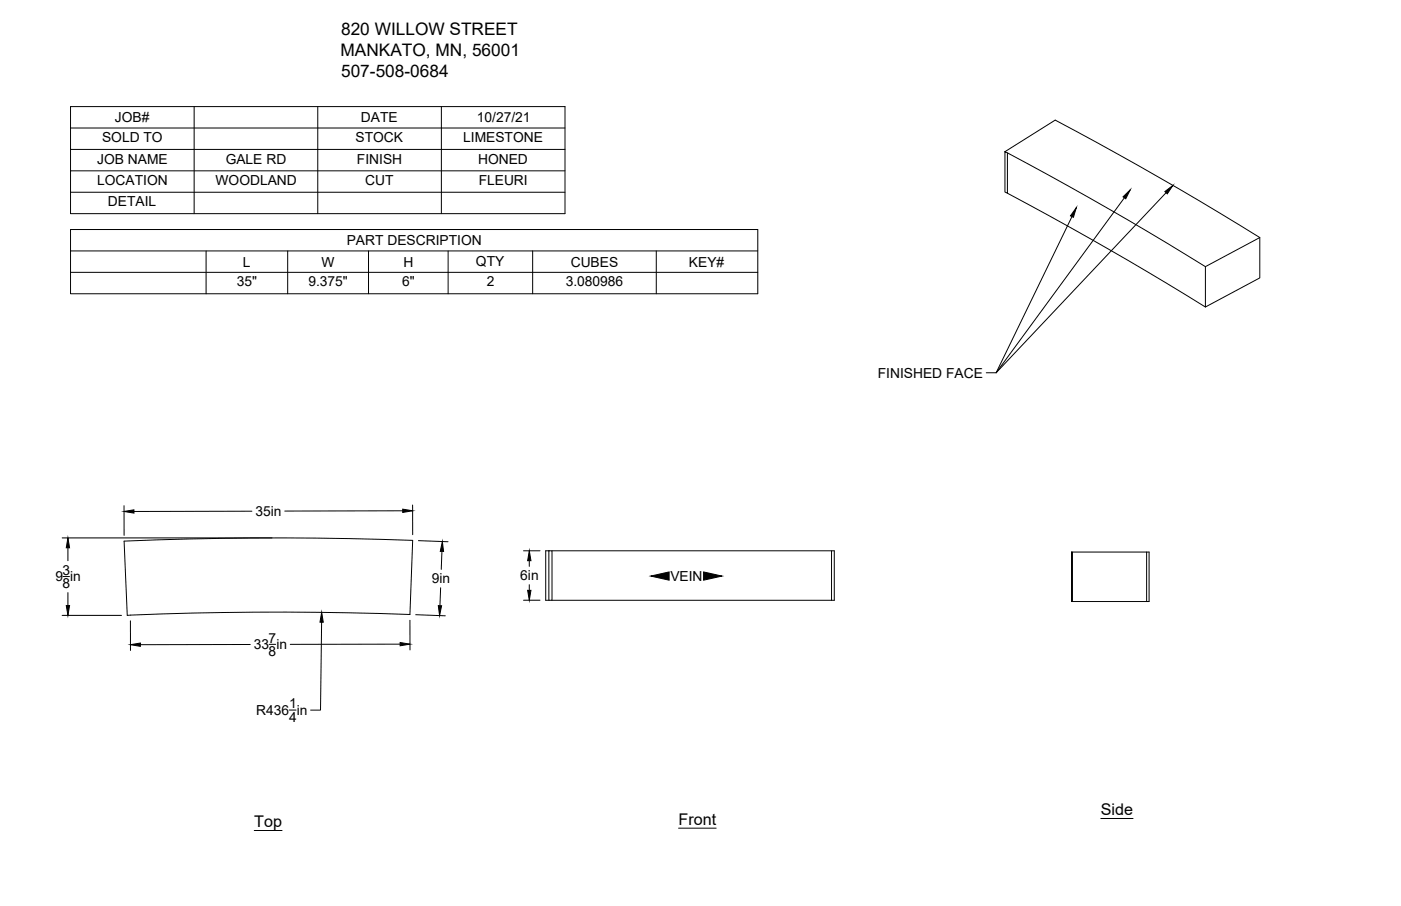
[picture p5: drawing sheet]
<svg xmlns="http://www.w3.org/2000/svg" width="432mm" height="279mm" viewBox="0 0 432 279" stroke-linecap="round" stroke-linejoin="round" font-family="sans-serif">
<!-- layer: Visible -->
<g fill="none" stroke="#000" stroke-width=".31">
<path d="M309.7 46.8l.8 .3v12.5l-.8-.4zM309.7 46.8l15.5-9.8a1076.9 1076.9 0 0 1 63.1 36.3v12.4l-16.8 9a1061.3 1061.3 0 0 0-61-35.1M310.5 47.1a1061.3 1061.3 0 0 1 61 35.1v12.5M388.3 73.3l-16.8 8.9M38.2 166.9a1122.7 1122.7 0 0 1 89-.3l-.9 22.9a1079.4 1079.4 0 0 0-87.1 .3zM169.2 169.9h.9v15.2h-.9zM169.2 169.9h-1v15.2h1M170.1 169.9h86.2v15.2M256.3 169.9h.8v15.2h-87M330.3 170.2v15.3zM330.3 170.2h.2v15.3M330.5 170.2h22.9"/>
<path d="M353.4 170.2h.8v15.3h-.8zM330.3 185.5h23.1"/>
</g>
<!-- layer: Annotations -->
<path d="M78.4 256.1h8.5M209.1 255.4h11.6M339.3 252.4h9.9" fill="none" stroke="#000" stroke-width=".31"/>
<!-- layer: Dimensions -->
<g fill="none" stroke="#000" stroke-width=".31">
<path d="M38.2 156v9.1M77.6 157.6l-36.3 .1M124.1 157.5l-36.3 .1M127.2 155.7v9.2M19.2 165.9h64.6M19.4 177.8h2M20.9 168.9v4M129 166.7l9.1 .4M136.2 170l-.2 5.6M161.4 169.9h5M163.1 172.9v1.8M19.2 189.8h18.2"/>
<path d="M20.9 182.8v3.9M40.2 191.5v9.1M77.1 198.8h-33.8M83 198.7h2M99.1 191.9l-.3 27.1h-3.1M123.3 198.6l-33.8 .1M126.3 191.3l.1 9.1M128.1 189.6l9.1 .3M135.8 181.3l-.2 5.5M161.4 185.1h5M163.1 180.3v1.8M89.1 219h2.1"/>
</g>
<path d="M38.2 157.7l3.1-.5v1zM124.1 157l3.1 .5-3.1 .5zM20.9 165.9l.5 3h-1zM136.3 167l.4 3.1-1-.1zM163.1 169.9l.5 3h-1zM20.4 186.7h1l-.5 3.1zM40.2 198.8l3.1-.5v1zM99.1 188.8l.5 3.1h-1zM123.3 198.1l3.1 .5-3.1 .6zM135.1 186.8h1l-.6 3zM162.6 182.1h1l-.5 3z" fill="#000" stroke="#000" stroke-width=".31"/>
<!-- layer: BOM -->
<g fill="none" stroke="#000" stroke-width=".31">
<path d="M21.7 32.9h152.4v33h-152.4zM21.7 39.5h152.4M59.8 32.9v33M97.9 32.9v33M136 32.9v33M21.7 46.1h152.4M21.7 52.7h152.4M21.7 59.3h152.4M21.7 70.8h211.9v19.8h-211.9zM21.7 77.4h211.9M63.5 77.4v13.2M88.7 77.4v13.2"/>
<path d="M113.6 77.4v13.2M138.1 77.4v13.2M164.2 77.4v13.2M202.3 77.4v13.2M21.7 84h211.9"/>
</g>
<!-- layer: 0 -->
<path d="M359 59.1l2.5-1.9-1.7 2.6zM331.7 64.1l-.9 2.9-.9-.4zM346.1 60.7l2.2-2.2-1.3 2.8zM200.6 177.7l5.6-1.3v2.5zM216.9 176.4l5.6 1.3-5.6 1.2z" fill="#000" stroke="#000" stroke-width=".31"/>
<path d="M359.4 59.4l-52.4 55.6h-3M346.5 61l-39.5 54 23.4-48.2" fill="none" stroke="#000" stroke-width=".31"/>
<g font-size="5.3">
<text x="105.1" y="10.8">820 WILLOW STREET</text>
<text x="105" y="17.3">MANKATO, MN, 56001</text>
<text x="105.1" y="23.6">507-508-0684</text>
</g>
<g font-size="5">
<text x="339.3" y="251.4">Side</text>
<text x="78.4" y="255.1">Top</text>
<text x="209.1" y="254.4">Front</text>
</g>
<g font-size="4.3">
<text x="35.4" y="37.7">JOB#</text>
<text x="111.3" y="37.7">DATE</text>
<text x="147" y="37.7">10/27/21</text>
<text x="31.5" y="43.8">SOLD TO</text>
<text x="109.6" y="43.8">STOCK</text>
<text x="142.7" y="43.8">LIMESTONE</text>
<text x="30" y="50.4">JOB NAME</text>
<text x="69.6" y="50.4">GALE RD</text>
<text x="110" y="50.4">FINISH</text>
<text x="147.3" y="50.4">HONED</text>
<text x="29.9" y="57">LOCATION</text>
<text x="66.4" y="57">WOODLAND</text>
<text x="112.5" y="57">CUT</text>
<text x="147.5" y="57">FLEURI</text>
<text x="33.3" y="63.6">DETAIL</text>
<text x="106.8" y="75.6">PART DESCRIPTION</text>
<text x="74.8" y="82.2">L</text>
<text x="99.1" y="82.2">W</text>
<text x="124.3" y="82.2">H</text>
<text x="146.7" y="82.1">QTY</text>
<text x="175.9" y="82.2">CUBES</text>
<text x="212.3" y="82.2">KEY#</text>
<text x="73" y="88.3">35&quot;</text>
<text x="95.1" y="88.3">9.375&quot;</text>
<text x="123.9" y="88.3">6&quot;</text>
<text x="150" y="88.3">2</text>
<text x="174.3" y="88.3">3.080986</text>
<text x="270.5" y="116.5">FINISHED FACE</text>
<text x="78.7" y="159.1">35in</text>
<text x="17.1" y="179.3">9 in</text>
<text x="19.2" y="177.3">3</text>
<text x="133.1" y="179.9">9in</text>
<text x="160.4" y="179">6in</text>
<text x="206.6" y="179.1">VEIN</text>
<text x="19.2" y="181.4">8</text>
<text x="78.2" y="200.2">33 in</text>
<text x="82.8" y="198.2">7</text>
<text x="82.8" y="202.3">8</text>
<text x="79" y="220.5">R436 in</text>
<text x="89.2" y="218.5">1</text>
<text x="89.1" y="222.5">4</text>
</g>
</svg>
